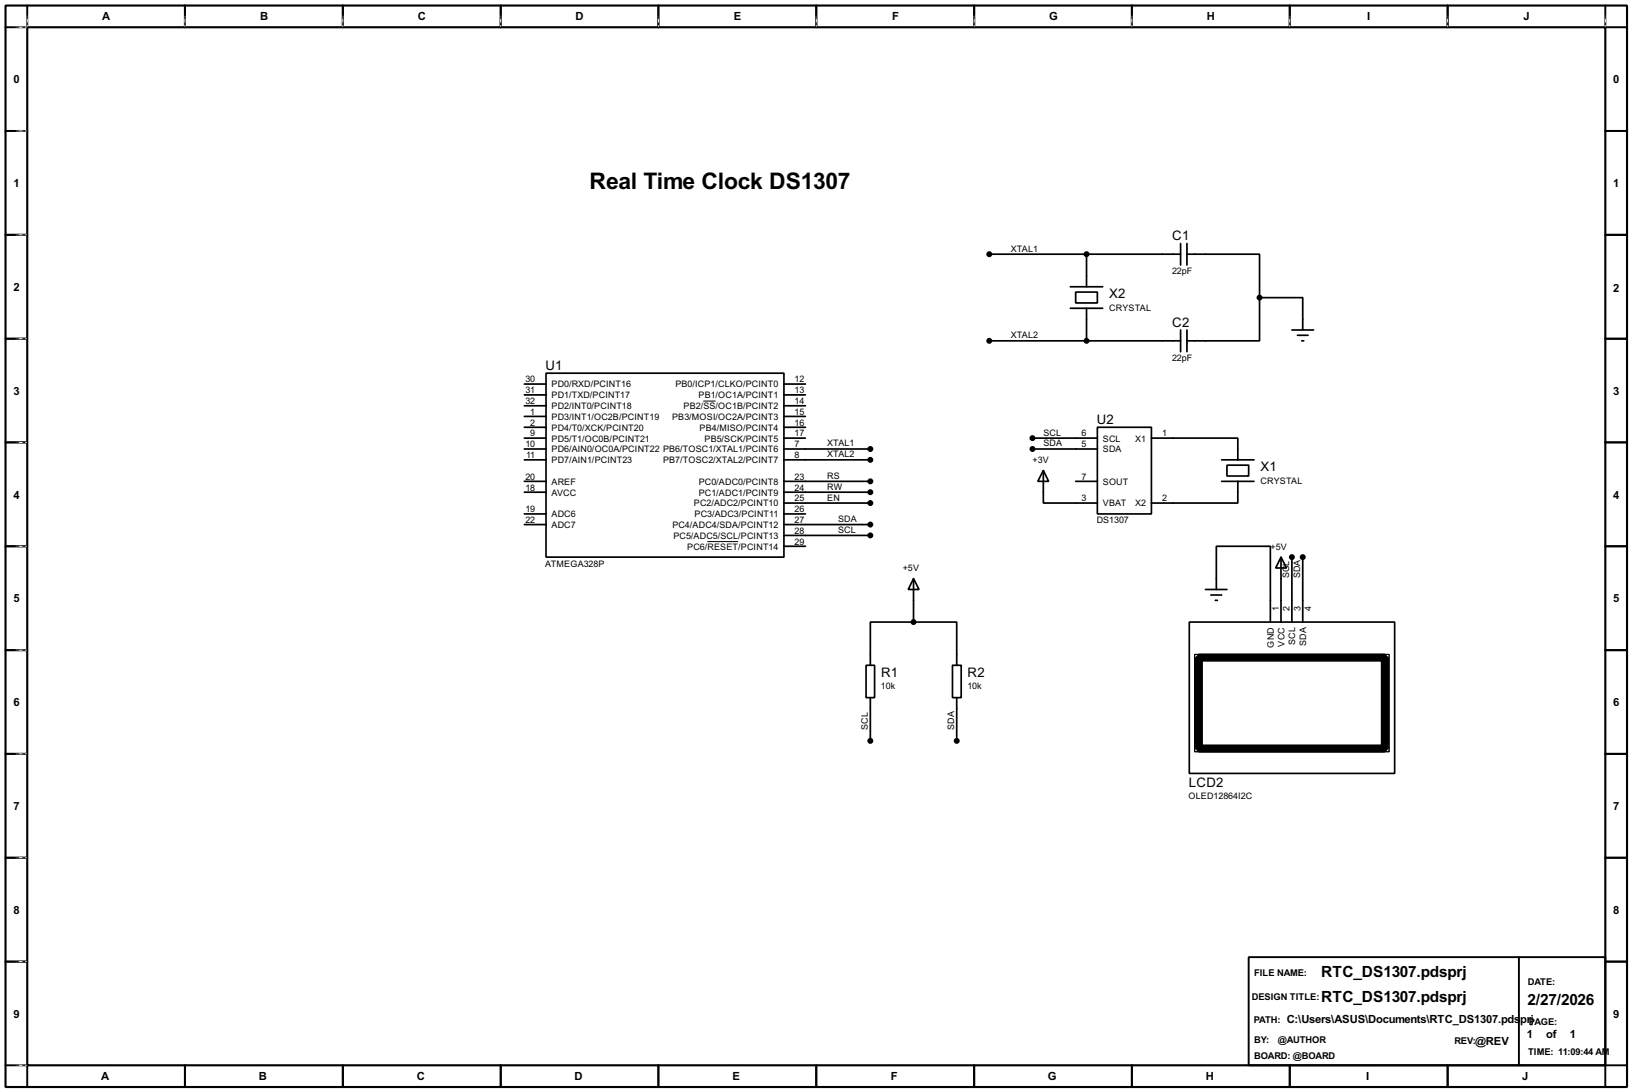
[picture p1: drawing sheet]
<svg xmlns="http://www.w3.org/2000/svg" width="383mm" height="256mm" viewBox="0 0 383 256" stroke-linecap="round" stroke-linejoin="round" font-family="sans-serif">
<path d="M1.3 1.3h381v254h-381zM6.4 6.4h370.8v243.8h-370.8z" fill="none" stroke="#000" stroke-width=".5"/>
<g fill="none" stroke="#000" stroke-width=".45">
<path d="M6.4 1.3v5.1h-5.1M43.5 1.3v5.1M80.6 1.3v5.1M117.7 1.3v5.1M154.7 1.3v5.1M191.8 1.3v5.1M228.9 1.3v5.1M266 1.3v5.1M303.1 1.3v5.1M340.2 1.3v5.1M377.2 1.3v5.1h5.1M1.3 30.8h5.1"/>
<path d="M377.2 30.8h5.1M1.3 55.2h5.1M377.2 55.2h5.1M1.3 79.6h5.1M377.2 79.6h5.1M1.3 103.9h5.1M377.2 103.9h5.1M1.3 128.3h5.1M377.2 128.3h5.1M1.3 152.7h5.1M377.2 152.7h5.1M1.3 177.1h5.1"/>
<path d="M377.2 177.1h5.1M1.3 201.5h5.1M377.2 201.5h5.1M1.3 225.9h5.1M293.4 224.8h83.8v25.4h-83.8zM356.9 224.8v25.4M377.2 225.9h5.1M1.3 250.2h5.1v5.1M43.5 250.2v5.1M80.6 250.2v5.1M117.7 250.2v5.1M154.7 250.2v5.1"/>
<path d="M191.8 250.2v5.1M228.9 250.2v5.1M266 250.2v5.1M303.1 250.2v5.1M340.2 250.2v5.1M382.3 250.2h-5.1v5.1"/>
</g>
<g fill="none" stroke="#fff" stroke-width=".23">
<path d="M3.9 6.4h2.3M6.4 3.9v2.3M43.5 3.9v2.3M80.6 3.9v2.3M117.7 3.9v2.3M154.7 3.9v2.3M191.8 3.9v2.3M228.9 3.9v2.3M266 3.9v2.3M303.1 3.9v2.3M340.2 3.9v2.3M377.2 3.9v2.3"/>
<path d="M3.9 30.8h2.3M3.9 55.2h2.3M3.9 79.6h2.3M3.9 103.9h2.3M3.9 128.3h2.3M3.9 152.7h2.3M3.9 177.1h2.3M3.9 201.5h2.3M3.9 225.9h2.3M3.9 250.2h2.3"/>
</g>
<g fill="none" stroke="#000" stroke-width=".23" stroke-dasharray=".5 1">
<path d="M3.9 6.4h2.3M6.4 3.9v2.3M43.5 3.9v2.3M80.6 3.9v2.3M117.7 3.9v2.3M154.7 3.9v2.3M191.8 3.9v2.3M228.9 3.9v2.3M266 3.9v2.3M303.1 3.9v2.3M340.2 3.9v2.3M377.2 3.9v2.3"/>
<path d="M3.9 30.8h2.3M3.9 55.2h2.3M3.9 79.6h2.3M3.9 103.9h2.3M3.9 128.3h2.3M3.9 152.7h2.3M3.9 177.1h2.3M3.9 201.5h2.3M3.9 225.9h2.3M3.9 250.2h2.3"/>
</g>
<g fill="none" stroke="#000" stroke-width=".4">
<path d="M232.5 59.7h44.9M255.3 59.7v7.7M277.4 57.2v5.1M278.9 59.7h17.1v10.2M278.9 57.2v5.1M251.5 67.4h7.6M251.5 72.4h7.6M252.8 68.6h5.1v2.6h-5.1zM255.3 72.4v7.7M277.4 77.5v5.1M278.9 77.5v5.1M296 69.9v10.2h-17.1"/>
<path d="M296 69.9h10.1v7.6M303.6 77.5h5.1M304.9 78.8h2.5M123.2 90.2h5.1M123.2 92.8h5.1M123.2 97.8h5.1M123.2 95.3h5.1M128.3 87.7h55.9v43.2h-55.9zM184.2 90.2h5.1M184.2 92.8h5.1M184.2 97.8h5.1M184.2 95.3h5.1"/>
<path d="M232.5 80.1h44.9M305.9 80.1h.5M123.2 102.9h5.1M123.2 105.5h5.1M123.2 108h5.1M123.2 113.1h5.1M123.2 115.6h5.1M123.2 100.4h5.1M184.2 102.9h5.1M184.2 105.5h20.3M184.2 108h20.3M184.2 113.1h20.3"/>
<path d="M184.2 115.6h20.3M184.2 118.2h20.3M184.2 100.4h5.1M242.6 102.9h15.3M242.6 105.5h15.3M245.2 110.5l1.2 2.6h-2.5zM245.2 110.5v7.7h12.7M252.8 113.1h5.1M257.9 100.4h12.7v20.3h-12.7zM270.6 102.9h20.3v5.1M287.1 108h7.6M287.1 113.1h7.6"/>
<path d="M288.3 109.3h5.1v2.5h-5.1zM290.9 113.1v5.1h-20.3M123.2 123.2h5.1M123.2 120.7h5.1M184.2 125.8h20.3M184.2 123.2h20.3M184.2 128.3h5.1M184.2 120.7h5.1M214.7 135.9l1.3 2.6h-2.6zM214.7 135.9v10.2M283.3 138.5h5M284.5 139.8h2.6"/>
<path d="M285.8 138.5v-10.2h12.7v17.8M301 130.9l1.3 2.5h-2.5zM301 130.9v15.2M303.6 130.9v15.2M306.1 130.9v15.2M203.5 156.3h2v7.6h-2zM214.7 146.1h-10.2v10.2M214.7 146.1h10.1v10.2M223.8 156.3h2.1v7.6h-2.1zM279.5 146.1h48.2v35.6h-48.2zM285.6 141h.5M204.5 163.9v10.1"/>
<path d="M224.8 163.9v10.1"/>
</g>
<path d="M165.3 94.2h2.9M166.2 127.2h7.3" fill="none" stroke="#000" stroke-width=".23"/>
<g fill="#000" stroke="#000" stroke-width=".4">
<circle cx="232.4" cy="59.7" r=".5"/>
<circle cx="255.3" cy="59.7" r=".5"/>
<circle cx="295.9" cy="69.9" r=".5"/>
<circle cx="232.4" cy="80.1" r=".5"/>
<circle cx="255.3" cy="80.1" r=".5"/>
<circle cx="204.5" cy="105.5" r=".5"/>
<circle cx="204.5" cy="108" r=".5"/>
<circle cx="204.5" cy="115.6" r=".5"/>
<circle cx="204.5" cy="118.2" r=".5"/>
<circle cx="204.5" cy="113.1" r=".5"/>
<circle cx="242.6" cy="105.5" r=".5"/>
<circle cx="242.6" cy="102.9" r=".5"/>
<circle cx="204.5" cy="123.2" r=".5"/>
<circle cx="204.5" cy="125.8" r=".5"/>
<circle cx="303.5" cy="130.9" r=".5"/>
<circle cx="306.1" cy="130.9" r=".5"/>
<circle cx="214.6" cy="146.1" r=".5"/>
<circle cx="204.5" cy="174" r=".5"/>
<circle cx="224.8" cy="174" r=".5"/>
</g>
<path d="M280.7 153.7h45.7v22.9h-45.7z" fill="none" stroke="#000" stroke-width=".25"/>
<path d="M281.7 154.5h43.7v21.3h-43.7z" fill="none" stroke="#000" stroke-width="1.9"/>
<text font-size="6" x="138.5" y="44.3">Real Time Clock DS1307</text>
<g font-size="4.1">
<text x="310.5" y="229.5">RTC_DS1307.pdsprj</text>
<text x="310.5" y="235.4">RTC_DS1307.pdsprj</text>
<text x="359" y="236.1">2/27/2026</text>
</g>
<g font-size="3.5">
<text x="275.5" y="56.4">C1</text>
<text x="260.7" y="70.1">X2</text>
<text x="275.5" y="76.7">C2</text>
<text x="128.2" y="86.9">U1</text>
<text x="257.7" y="99.6">U2</text>
<text x="296.2" y="110.7">X1</text>
<text x="207.1" y="159">R1</text>
<text x="227.4" y="159">R2</text>
<text x="279.3" y="184.8">LCD2</text>
</g>
<g font-size="3">
<text x="24" y="4.6">A</text>
<text x="61.1" y="4.6">B</text>
<text x="98.2" y="4.6">C</text>
<text x="135.2" y="4.6">D</text>
<text x="172.4" y="4.6">E</text>
<text x="209.6" y="4.6">F</text>
<text x="246.5" y="4.6">G</text>
<text x="283.6" y="4.6">H</text>
<text x="321.2" y="4.6">I</text>
<text x="358" y="4.6">J</text>
<text x="3.2" y="19.5">0</text>
<text x="379.1" y="19.5">0</text>
<text x="3.2" y="44">1</text>
<text x="379.1" y="44">1</text>
<text x="3.2" y="68.4">2</text>
<text x="379.1" y="68.6">2</text>
<text x="3.2" y="92.7">3</text>
<text x="379.1" y="92.7">3</text>
<text x="3.2" y="117.1">4</text>
<text x="379.1" y="117.1">4</text>
<text x="3.2" y="141.5">5</text>
<text x="379.1" y="141.5">5</text>
<text x="3.2" y="165.9">6</text>
<text x="379.1" y="165.9">6</text>
<text x="3.2" y="190.3">7</text>
<text x="379.1" y="190.3">7</text>
<text x="3.2" y="214.7">8</text>
<text x="379.1" y="214.7">8</text>
<text x="3.2" y="239.1">9</text>
<text x="379.1" y="239.1">9</text>
<text x="302.3" y="240.4">C:\Users\ASUS\Documents\RTC_DS1307.pds</text>
<text x="346.7" y="245.5">@REV</text>
<text x="357.2" y="240.4">prj</text>
<text x="358.8" y="243.9">1</text>
<text x="363.3" y="243.9">of</text>
<text x="368.9" y="243.9">1</text>
<text x="23.8" y="253.8">A</text>
<text x="60.8" y="253.8">B</text>
<text x="97.9" y="253.8">C</text>
<text x="135" y="253.8">D</text>
<text x="172.1" y="253.8">E</text>
<text x="209.3" y="253.8">F</text>
<text x="246.2" y="253.8">G</text>
<text x="283.3" y="253.8">H</text>
<text x="321" y="253.8">I</text>
<text x="357.7" y="253.8">J</text>
</g>
<g font-size="2.5">
<text x="294.7" y="229.3">FILE NAME:</text>
<text x="359" y="231.3">DATE:</text>
<text x="294.1" y="234.9">DESIGN TITLE:</text>
<text x="294.6" y="240.2">PATH:</text>
<text x="294.7" y="245">BY:</text>
<text x="300.3" y="245">@AUTHOR</text>
<text x="341.7" y="245.3">REV:</text>
<text x="359.2" y="240.7">PAGE:</text>
<text x="294.7" y="248.7">BOARD: @BOARD</text>
<text x="359" y="247.8">TIME: 11:09:44 AM</text>
</g>
<g font-size="2.4">
<text x="237.5" y="59.1">XTAL1</text>
<text x="275.4" y="64.5">22pF</text>
<text x="260.6" y="73">CRYSTAL</text>
<text x="237.5" y="79.5">XTAL2</text>
<text x="123.5" y="89.8">30</text>
<text x="186.7" y="89.8">12</text>
<text x="275.4" y="84.8">22pF</text>
<text x="123.5" y="94.9">32</text>
<text x="123.5" y="92.4">31</text>
<text x="129.6" y="93.6">PD1/TXD/PCINT17</text>
<text x="129.6" y="91">PD0/RXD/PCINT16</text>
<text x="158.7" y="91">PB0/ICP1/CLKO/PCINT0</text>
<text x="164.1" y="93.6">PB1/OC1A/PCINT1</text>
<text x="186.7" y="92.4">13</text>
<text x="186.7" y="94.9">14</text>
<text x="124.6" y="100">2</text>
<text x="124.6" y="97.4">1</text>
<text x="129.6" y="101.2">PD4/T0/XCK/PCINT20</text>
<text x="129.6" y="98.6">PD3/INT1/OC2B/PCINT19</text>
<text x="129.6" y="96.1">PD2/INT0/PCINT18</text>
<text x="157.9" y="98.6">PB3/MOSI/OC2A/PCINT3</text>
<text x="160.6" y="96.1">PB2/SS/OC1B/PCINT2</text>
<text x="164.4" y="101.2">PB4/MISO/PCINT4</text>
<text x="186.7" y="97.4">15</text>
<text x="186.7" y="100">16</text>
<text x="123.5" y="105.1">10</text>
<text x="123.6" y="107.6">11</text>
<text x="124.6" y="102.5">9</text>
<text x="129.6" y="106.3">PD6/AIN0/OC0A/PCINT22 PB6/TOSC1/XTAL1/PCINT6</text>
<text x="129.6" y="103.7">PD5/T1/OC0B/PCINT21</text>
<text x="165.5" y="103.7">PB5/SCK/PCINT5</text>
<text x="186.7" y="102.5">17</text>
<text x="186.7" y="107.6">8</text>
<text x="186.7" y="105.1">7</text>
<text x="194.4" y="104.9">XTAL1</text>
<text x="194.4" y="107.4">XTAL2</text>
<text x="245.2" y="102.3">SCL</text>
<text x="245.2" y="104.9">SDA</text>
<text x="254.2" y="102.5">6</text>
<text x="254.2" y="105.1">5</text>
<text x="259.1" y="103.7">SCL</text>
<text x="259.1" y="106.3">SDA</text>
<text x="266.7" y="103.7">X1</text>
<text x="273.1" y="102.5">1</text>
<text x="123.5" y="112.7">20</text>
<text x="129.6" y="113.9">AREF</text>
<text x="129.6" y="108.8">PD7/AIN1/PCINT23</text>
<text x="155.8" y="108.8">PB7/TOSC2/XTAL2/PCINT7</text>
<text x="164.2" y="113.9">PC0/ADC0/PCINT8</text>
<text x="186.7" y="112.7">23</text>
<text x="194.4" y="112.5">RS</text>
<text x="242.6" y="108.8">+3V</text>
<text x="254.2" y="112.7">7</text>
<text x="259.1" y="113.9">SOUT</text>
<text x="296.2" y="113.6">CRYSTAL</text>
<text x="123.5" y="115.2">18</text>
<text x="129.6" y="116.4">AVCC</text>
<text x="163" y="119">PC2/ADC2/PCINT10</text>
<text x="164.2" y="116.4">PC1/ADC1/PCINT9</text>
<text x="186.7" y="117.8">25</text>
<text x="186.7" y="115.2">24</text>
<text x="194.4" y="115">RW</text>
<text x="194.4" y="117.6">EN</text>
<text x="254.2" y="117.8">3</text>
<text x="259.1" y="119">VBAT</text>
<text x="266.7" y="119">X2</text>
<text x="273.1" y="117.8">2</text>
<text x="123.5" y="120.3">19</text>
<text x="123.5" y="122.8">22</text>
<text x="129.6" y="121.5">ADC6</text>
<text x="129.6" y="124">ADC7</text>
<text x="158" y="124">PC4/ADC4/SDA/PCINT12</text>
<text x="163.2" y="121.5">PC3/ADC3/PCINT11</text>
<text x="186.7" y="125.4">28</text>
<text x="186.7" y="122.8">27</text>
<text x="186.7" y="120.3">26</text>
<text x="196.9" y="125.2">SCL</text>
<text x="196.9" y="122.6">SDA</text>
<text x="257.7" y="122.9">DS1307</text>
<text x="158.2" y="126.6">PC5/ADC5/SCL/PCINT13</text>
<text x="161.5" y="129.1">PC6/RESET/PCINT14</text>
<text x="186.7" y="127.9">29</text>
<text x="298.5" y="129.1">+5V</text>
<text x="128.1" y="133.1">ATMEGA328P</text>
<text x="212.1" y="134.2">+5V</text>
<text x="303" y="135.9" transform="rotate(-90 303 135.9)">SCL</text>
<text x="305.5" y="135.9" transform="rotate(-90 305.5 135.9)">SDA</text>
<text x="300.5" y="143.6" transform="rotate(-90 300.5 143.6)">1</text>
<text x="303" y="143.5" transform="rotate(-90 303 143.5)">2</text>
<text x="305.5" y="143.6" transform="rotate(-90 305.5 143.6)">3</text>
<text x="308.1" y="143.6" transform="rotate(-90 308.1 143.6)">4</text>
<text x="299.3" y="152.1" transform="rotate(-90 299.3 152.1)">GND</text>
<text x="301.8" y="151.9" transform="rotate(-90 301.8 151.9)">VCC</text>
<text x="304.4" y="151.5" transform="rotate(-90 304.4 151.5)">SCL</text>
<text x="306.9" y="151.8" transform="rotate(-90 306.9 151.8)">SDA</text>
<text x="207" y="161.9">10k</text>
<text x="227.3" y="161.9">10k</text>
<text x="203.9" y="171.5" transform="rotate(-90 203.9 171.5)">SCL</text>
<text x="224.2" y="171.5" transform="rotate(-90 224.2 171.5)">SDA</text>
<text x="279.3" y="187.7">OLED12864I2C</text>
</g>
</svg>
